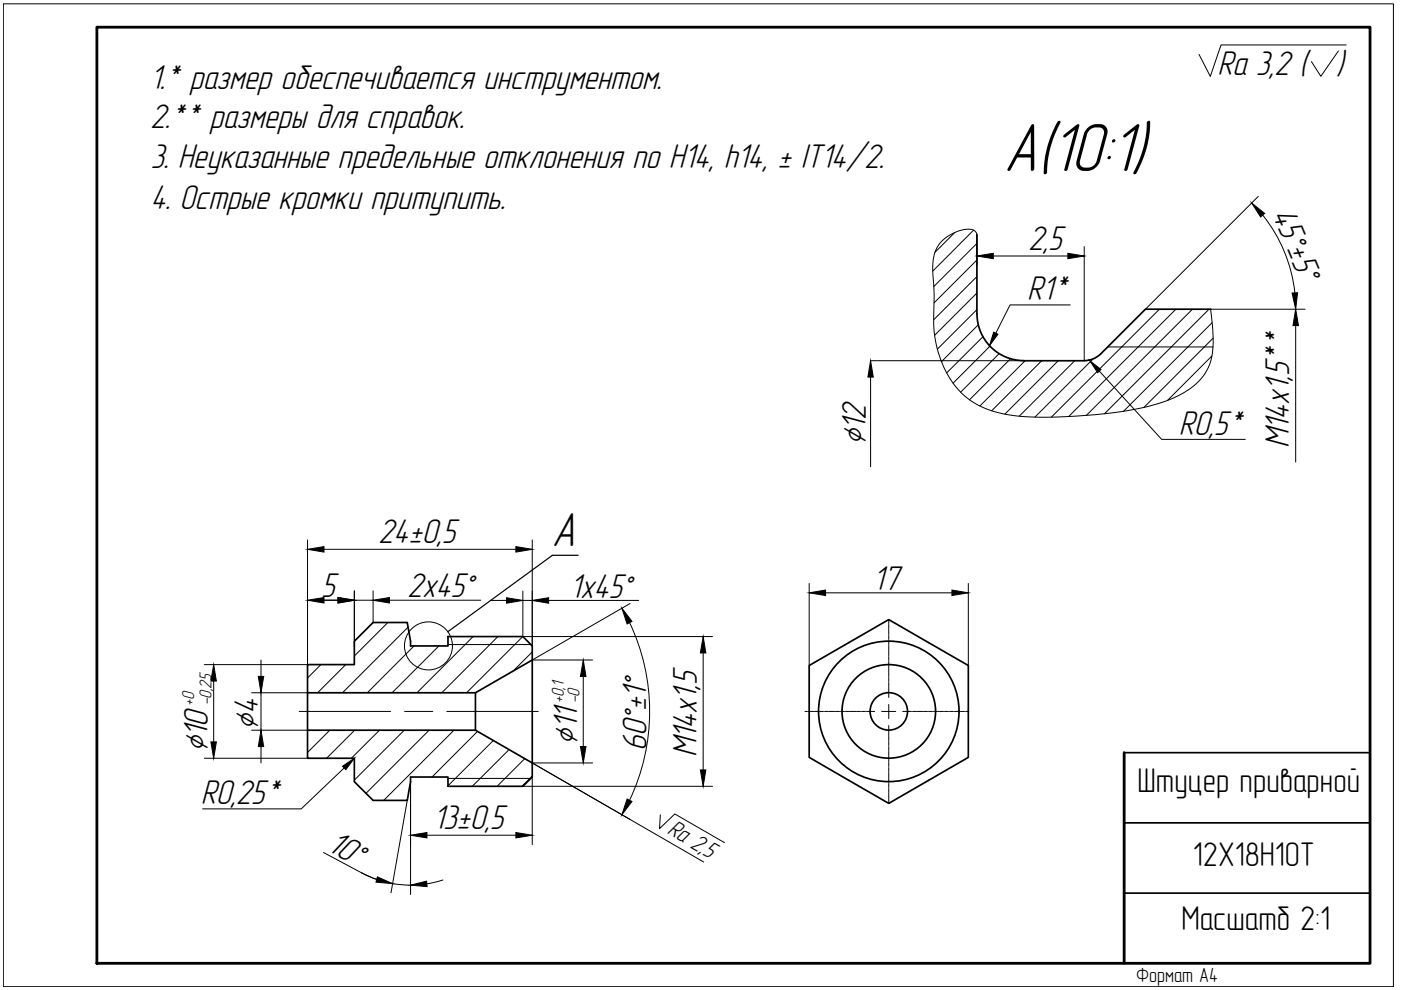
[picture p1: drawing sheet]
<svg xmlns="http://www.w3.org/2000/svg" width="297mm" height="210mm" viewBox="0 0 297 210" stroke-linecap="round" stroke-linejoin="round" font-family="sans-serif">
<g fill="none" stroke="#000" stroke-width=".21">
<path d="M283.8 10.8l-3.8 5.4-1.9-3.1M285.4 9.5h-26.5l-2.3 6.7-2.4-4.7M202.4 49.3l-4.2 4.2M206.4 48.8l-8.6 8.7M207.1 56.3v-6.5a1.62 1.62 0 0 0-2.2-1.2 7.6 7.6 0 0 0-7.1 7.2v1.8a75 75 0 0 1 .2 11.1 21.8 21.8 0 0 0 6.5 15.3 21.1 21.1 0 0 0 13 4.4 99.3 99.3 0 0 0 27.3-2.6 18.2 18.2 0 0 0 10.7-6.7 14.2 14.2 0 0 0 1.6-9.1l-.4-4.4M207.1 51.6l-9.1 9.2M207.1 55.1l-9.1 9.1M207.1 58.6l-9.1 9.2M210.6 54.3h15.8M229.9 52.3v24.2M266.8 41.6l-23.9 24M267.7 45.6a31.9 31.9 0 0 1 6.8 16.5"/>
<path d="M184.6 76.5h32.5M184.6 80v19M207.1 62.1l-9 9M207.1 65.6l-8.4 8.4M207.4 68.9l-7.8 7.8M208.4 71.4l-7.7 7.7M209.9 73.4l-7.8 7.8M211.8 75l-8.1 8.1M214.2 76.1l-8.6 8.7M217.3 76.5l-9.5 9.6M220.9 76.5l-10.6 10.6M224.4 76.5l-11.4 11.3"/>
<path d="M226.9 64.7h-12.7l-3.1 6M227.9 76.5l-11.8 11.8M231.7 76.1l-12.3 12.3M233.1 78.7l13.2 14.5h17.7M234.9 73.6h22.3M245.8 65.6l-22.9 22.8M249.3 65.6l-22.7 22.7M252.8 65.6l-22.5 22.5M256.3 65.6l-22.1 22.1M256.7 65.6h20M256.9 75.5l-9.4 9.4M257 68.4l-18.8 18.8"/>
<path d="M257.2 71.7l-14.7 14.7M274.7 69v29M65.2 114.5v26.4h-21.9M68.7 116.5h40.7M112.8 114.5v22.5M55.3 139.9v3.5M68.2 127.3h3.5M75.1 125.3v11.9M75.1 127.3h4M79.1 125.3v6.7M82.2 132l-7.1 7.1M82.6 127.3h19.3"/>
<path d="M86.5 133l-13.9 13.9M87.8 137l-9.9 9.9M93.1 137l-10 9.9M95 136.7h17.6M95 135h.1M100.3 135l-11.9 11.9M103.9 127.3h3.5M105.6 135l-11.9 11.9M110.8 135l-11.9 11.9M110.9 135h40.2M110.9 125.3v9.7M110.9 127.3h1.9"/>
<path d="M112.8 138.2l-4 4.1M116.3 127.3h19.1M133.5 132a43.8 43.8 0 0 1 0 37.6M133.6 128l-20.8 11.9h12.9M149.1 138.4v24.8M171.6 123.7v17.4M175 125.7h26.8M188.4 131.4v.8M188.4 132.3v.1M188.4 132.6v.7M188.4 133.4v.1M188.4 133.7v.7"/>
<path d="M188.4 134.5v.1M188.4 134.8v.7M188.4 135.6v.2M188.4 135.9v.7M188.4 136.8v.1M188.4 137v.8M188.4 137.9v.1M188.4 138.1v.8M188.4 139v.1M188.4 139.2v.8M205.3 123.7v17.4M45.3 144.4v12.9"/>
<path d="M53.3 154.8h11.9M53.3 146.9h11.9M55.3 146.9v7.9M55.3 158.3v3.5M63.4 150.8h19.4M68 140.9l-2.8 2.8M69.9 154.8l-4.7 4.7M73.3 140.9l-6 6M75.2 154.8l-6 6M80.5 154.8l-6 6M85.7 154.8l-10.6 10.6M85.8 150.8h5.9"/>
<path d="M91 154.8l-13.4 13.4M94.7 150.8h19.4M96.3 154.8l-14.9 14.9M101.2 155.1l-9.6 9.6M104.6 157l-9.6 9.6M107.9 158.9l-7.8 7.8M123.7 143.4v14.9M170.7 150.8h.5M171.3 150.8h.1M171.5 150.8h.8M172.4 150.8h.1M172.7 150.8h.7"/>
<path d="M173.5 150.8h.2M173.8 150.8h.7M174.7 150.8h.1M174.9 150.8h.7M175.8 150.8h.1M176 150.8h.8M176.9 150.8h.1M177.1 150.8h.8M178 150.8h.1M178.3 150.8h.7M179.1 150.8h.1M179.4 150.8h.7"/>
<path d="M180.2 150.8h.2M180.5 150.8h.7M181.3 150.8h.2M181.6 150.8h.7M182.5 150.8h.1M182.7 150.8h.8M183.6 150.8h.1M183.8 150.8h.8M184.7 150.8h.1M184.9 150.8h.5M186.9 150.8h3M188.4 140.1v.1"/>
<path d="M188.4 140.4v.7M188.4 141.2v.2M188.4 141.5v.7M188.4 142.4v.1M188.4 142.6v.7M188.4 143.5v.1M188.4 143.7v.7M188.4 144.6v.1M188.4 144.8v.8M188.4 145.7v.1M188.4 146v.7M188.4 146.8v.1"/>
<path d="M188.4 147.1v.8M188.4 149.4v2.9M188.4 153.8v.8M188.4 154.8v.1M188.4 155v.8M188.4 155.9v.1M188.4 156.1v.8M188.4 157v.1M188.4 157.2v.8M188.4 158.1v.1M188.4 158.4v.7M188.4 159.2v.1"/>
<path d="M188.4 159.5v.7M191.4 150.8h.7M192.2 150.8h.1M192.5 150.8h.7M193.3 150.8h.1M193.6 150.8h.7M194.4 150.8h.2M194.7 150.8h.7M195.6 150.8h.1M195.8 150.8h.7M196.7 150.8h.1M196.9 150.8h.8"/>
<path d="M197.8 150.8h.1M198 150.8h.8M198.9 150.8h.1M199.2 150.8h.7M200 150.8h.1M200.3 150.8h.7M201.1 150.8h.2M201.4 150.8h.7M202.3 150.8h.1M202.5 150.8h.7M203.4 150.8h.1M203.6 150.8h.8"/>
<path d="M204.5 150.8h.1M204.7 150.8h.7M43.3 160.8h21.9M73 162.8l-9.1 8.7h-20.9M86.3 169.7l-3.4 19.6M87 165.7v24M90.5 177.1h18.9M95 165h17.6M110.9 166.7h40.2M111.3 160.9l-5.9 5.8M112.8 164.5l-2.2 2.2M112.8 164.7v14.4"/>
<path d="M125.7 161.8h-12.9l36.4 21M140 172.7l-.2 3 3.3-3.1 10.5 6.1M188.4 160.3v.2M188.4 160.6v.7M188.4 161.5v.1M188.4 161.7v.7M188.4 162.6v.1M188.4 162.8v.8M188.4 163.7v.1M188.4 163.9v.8M188.4 164.8v.1M188.4 165v.8"/>
<path d="M188.4 165.9v.1M188.4 166.2v.7M188.4 167v.2M188.4 167.3v.7M188.4 168.2v.1M188.4 168.4v.7M188.4 169.3v.1M188.4 169.5v.8M68.6 180.7l8.6 4.6 2.7 1.2M76.7 185.1a21.9 21.9 0 0 0 10.4 2.6M93.9 186.6l-3.4 .8"/>
<circle cx="90.8" cy="136.9" r="5.1"/>
</g>
<g fill="none" stroke="#000" stroke-width=".36">
<path d="M207.1 49.7v16.9M256.7 65.6h-13.8l-9.5 9.4a5 5 0 0 1-3.5 1.5h-12.8a10 10 0 0 1-10-10M112.8 139.9l-12 7v7.9l12 7M65.2 146.9h35.6M65.2 140.9h9.9v-4.9l4-4h7.2l.7 4v1h8v-2h15.9l1.9 2v27.7l-1.9 2h-15.9v-2h-8v1l-.7 4h-7.2l-4-4v-4.9h-9.9zM65.2 154.8h35.6M171.6 141.1l16.8-9.7 16.9 9.7v19.5l-16.9 9.7-8.4-4.8-8.4-4.9zM238.3 159.6h52.2M238.3 174.5h52.2M238.3 189.4h52.2"/>
<circle cx="188.4" cy="150.8" r="14.9"/>
<circle cx="188.4" cy="150.8" r="9.9"/>
<circle cx="188.4" cy="150.8" r="4"/>
</g>
<g fill="#000" stroke="#000" stroke-width=".21">
<path d="M207.1 54.3l3.5-.6v1.1zM226.4 53.7l3.5 .6-3.5 .5zM265.4 43l2.7 2.2-.8 .8zM184.6 76.5l.6 3.5h-1.2zM210.7 70.4l.9 .5-1.8 2.4zM231.1 76.5l2.3 1.8-.7 .7zM274.7 65.6l.6 3.4h-1.2zM273.9 62.1h1.2l-.4 3.5zM65.2 116.5l3.5-.6v1.2zM109.4 115.9l3.4 .6-3.4 .6zM65.2 127.3l3.5-.6v1.2zM71.7 126.7l3.4 .6-3.4 .6z"/>
<path d="M79.1 127.3l3.5-.6v1.2zM107.4 126.7l3.5 .6-3.5 .6zM112.8 127.3l3.5-.6v1.2zM131.9 129l2.1 2.7-1 .6zM149.1 135l.6 3.4h-1.2zM171.6 125.7l3.4-.6v1.2zM201.8 125.1l3.5 .6-3.5 .6zM45.3 140.9l.6 3.5h-1.2zM44.7 157.3h1.2l-.6 3.5zM55.3 154.8l.6 3.5h-1.1zM54.8 143.4h1.1l-.6 3.5zM123.1 158.3h1.1l-.5 3.5z"/>
<path d="M123.7 139.9l.5 3.5h-1.1zM72.6 162.5l2.5-1.7-1.8 2.4zM87 177.1l3.5-.6v1.2zM109.4 176.5l3.4 .6-3.4 .6zM133 169.4l1 .5-2.1 2.8zM148.5 163.2h1.2l-.6 3.5zM80 185.9l3.2 1.5-3.5-.4zM87 187.7l3.5-.9 .1 1.2z"/>
</g>
<path d="M20.5 5.8h270v198.4h-270zM238.3 159.6v44.6" fill="none" stroke="#000" stroke-width=".59"/>
<path d="M.7 .8h294.7v208.4h-294.7z" fill="none" stroke="#000" stroke-width=".21"/>
<path d="M122.6 117.7h-5.5l-22.2 16.2" fill="none" stroke="#000" stroke-width=".25"/>
<text font-size="15" x="212.8" y="36.2">А(10:1)</text>
<text font-size="10.5" x="117" y="115.9">A</text>
<g font-size="7.5">
<text x="258.1" y="15.9">Ra 3,2 (</text>
<text x="283.3" y="15.9">)</text>
<text x="31.9" y="18.8">1.* размер обеспечивается инструментом.</text>
<text x="31.9" y="27.1">2.** размеры для справок.</text>
<text x="31.9" y="35.7">3. Неуказанные предельные отклонения по H14, h14, ± IT14/2.</text>
<text x="31.9" y="44.3">4. Острые кромки притупить.</text>
<text x="269.6" y="45.3" transform="rotate(67 269.6 45.3)">45°±5°</text>
<text x="218" y="52.9">2,5</text>
<text x="217.8" y="63.7">R1*</text>
<text x="183.6" y="94.4" transform="rotate(-90 183.6 94.4)">∅12</text>
<text x="249.9" y="92.2">R0,5*</text>
<text x="273.3" y="95" transform="rotate(-90 273.3 95)">М14х1,5**</text>
<text x="80.2" y="115.1">24±0,5</text>
<text x="185.1" y="125.1">17</text>
<text x="68.1" y="126.6">5</text>
<text x="86.3" y="126.6">2х45°</text>
<text x="120.8" y="126.7">1х45°</text>
<text x="54.7" y="154.7" transform="rotate(-90 54.7 154.7)">∅4</text>
<text x="44.1" y="159.5" transform="rotate(-90 44.1 159.5)">∅10</text>
<text x="122.4" y="157.9" transform="rotate(-90 122.4 157.9)">∅11</text>
<text x="137.1" y="159.2" transform="rotate(-90 137.1 159.2)">60°±1°</text>
<text x="147.7" y="160.6" transform="rotate(-90 147.7 160.6)">M14x1,5</text>
<text x="42.6" y="170.5">R0,25*</text>
<text x="91.8" y="175.7">13±0,5</text>
<text x="69.1" y="180.3" transform="rotate(28 69.1 180.3)">10°</text>
</g>
<g font-size="7.3">
<text x="241.2" y="167.9">Штуцер приварной</text>
<text x="252.9" y="183.6">12Х18Н10Т</text>
<text x="250.5" y="197.1">Масшатб 2:1</text>
</g>
<g font-size="5.3">
<text x="141.2" y="176.6" transform="rotate(30 141.2 176.6)">Ra 2,</text>
<text x="148.7" y="181" transform="rotate(30 148.7 181)">5</text>
</g>
<text font-size="4.4" x="240.9" y="208.2">Формат А4</text>
<g font-size="3.8">
<text x="41.2" y="149.7" transform="rotate(-90 41.2 149.7)">+0</text>
<text x="44.9" y="149.6" transform="rotate(-90 44.9 149.6)">-0,25</text>
<text x="119.5" y="149" transform="rotate(-90 119.5 149)">+0,1</text>
<text x="122.9" y="149.1" transform="rotate(-90 122.9 149.1)">-0</text>
</g>
</svg>
